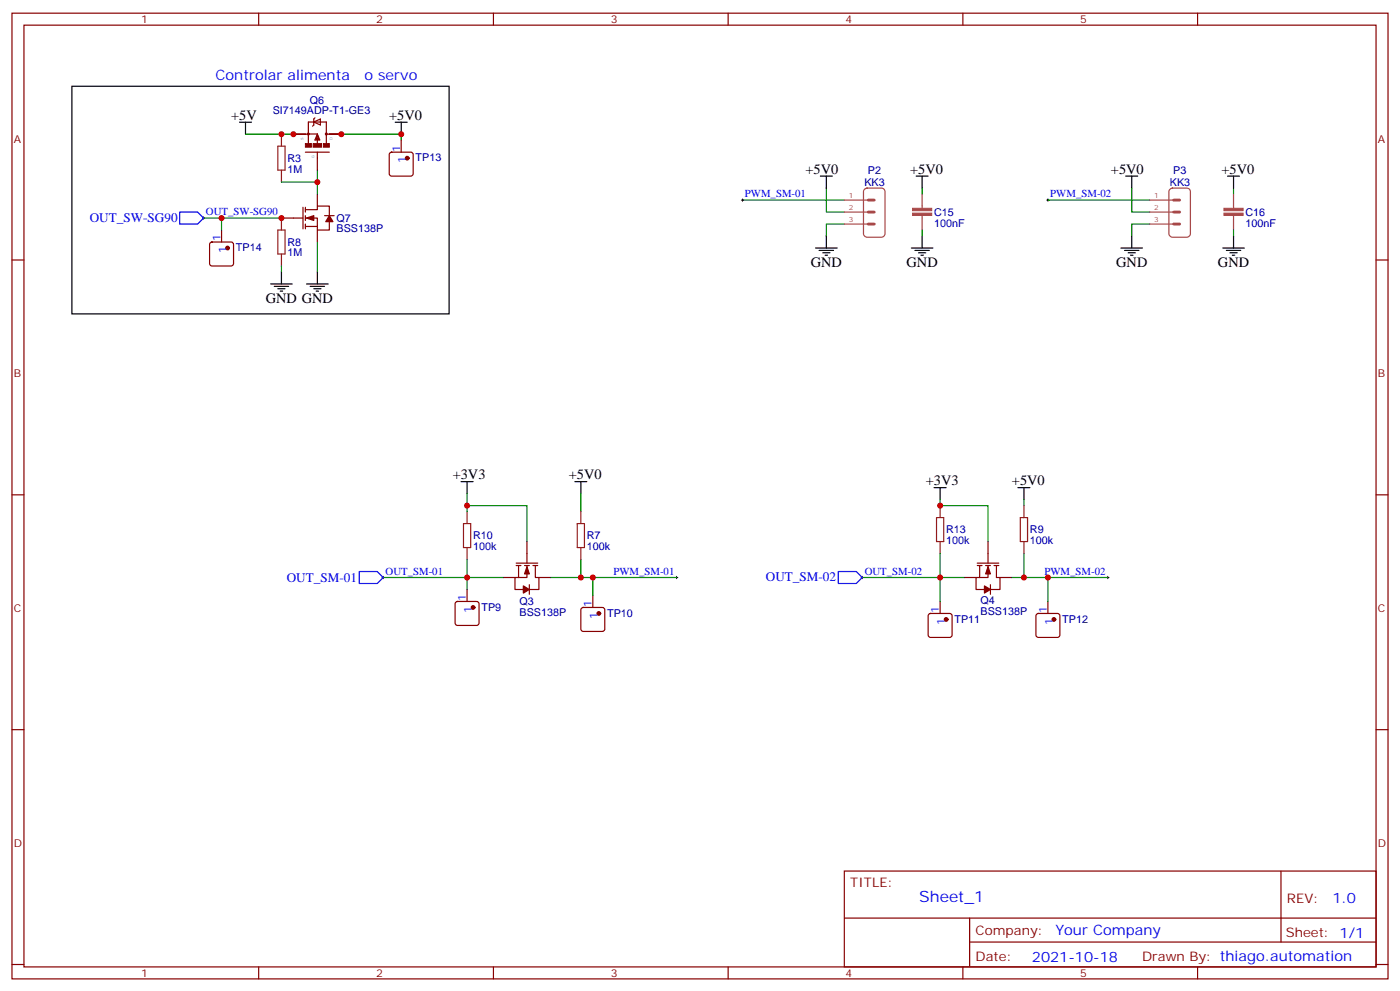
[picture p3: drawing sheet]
<svg xmlns="http://www.w3.org/2000/svg" width="412mm" height="292mm" viewBox="0 0 412 292" stroke-linecap="round" stroke-linejoin="round" font-family="sans-serif">
<g fill="none" stroke="#870000" stroke-width=".35">
<path d="M3.5 3.9h405.4v284.3h-405.4zM7.1 7.4h398.2v277.3h-398.2zM76.2 3.9v3.5M145.3 3.9v3.5M214.5 3.9v3.5M283.6 3.9v3.5M352.8 3.9v3.5M86.4 39.5h4.3M90.8 39.5h2.7M92.4 35.9l2-.9v1.8zM92.8 34.7l-.4 .3v1.8l-.3 .4M93.5 39.5l.7 1.7h-1.4z"/>
<path d="M96.1 39.5h4.4M90 44.8h7M93.5 41v1.3M93.5 44.8v5.3M93.5 57.1v3.6M96.1 42.2v-6.3h-5.3v6.4M114.9 45l.5-.2h5.6l.5 .2 .2 .5v5.7l-.2 .5-.5 .2h-5.6l-.5-.3-.2-.4v-5.7zM118.2 41.3v3.5M3.5 76.6h3.6M62 71.5l.4-.2h5.7l.5 .2 .2 .5v5.6l-.2 .5-.5 .2h-5.7l-.5-.2-.2-.5v-5.6zM65.3 67.7v3.6M82.9 64.2h6.4"/>
<path d="M89.3 61v6.4M90 61.7h3.5v-1h3.5v2.8M90 64.2h3.5v3.5h3.5v-2.4M90 66.7h3.5M90 61v1.4M90 63.5v1.4M90 66v1.4M93.5 67.7v3.6M95.6 63.5h2.8M405.3 76.6h3.6M3.5 145.7h3.6M155.2 159.5v6.3"/>
<path d="M291 159.5v6.3M405.3 145.7h3.6M134.3 177.3l.5-.2h5.6l.5 .2 .2 .5v5.6l-.2 .5-.5 .2h-5.6l-.5-.2-.2-.5v-5.6zM137.6 173.6v3.5M148.2 170h3.5M152 165.8h6.4M152 166.5h1.5M152.8 166.5v3.5M154.5 166.5h1.4M155.2 166.5v3.5h-3.5v3.6h2.5M155.9 172.2v2.8M157 166.5h1.4"/>
<path d="M157.7 166.5v3.5h1v3.6h-2.8M158.7 170h3.6M171.3 179.1l.5-.2h5.6l.5 .2 .3 .5v5.6l-.3 .5-.5 .2h-5.6l-.5-.2-.2-.5v-5.6zM174.6 175.3v3.6M276.9 177.1v3.5M284 170h3.5M287.9 165.8h6.3M287.9 166.5h1.4M288.6 166.5v3.5M290.3 166.5h1.4M291 166.5v3.5h-3.5v3.6h2.5M291.7 172.2v2.8"/>
<path d="M292.8 166.5h1.4M293.5 166.5v3.5h1.1v3.6h-2.9M294.6 170h3.5M308.7 177.1v3.5M273.6 180.8l.5-.2h5.7l.5 .2 .2 .5v5.7l-.3 .5-.4 .2h-5.7l-.5-.3-.2-.4v-5.7zM305.4 180.8l.5-.2h5.6l.5 .2 .2 .5v5.7l-.2 .5-.5 .2h-5.6l-.5-.3-.2-.4v-5.7zM3.5 214.8h3.6M405.3 214.8h3.6M248.7 256.5h156.6v28.2h-156.6zM377.3 256.5v20.9M248.7 270.3h156.5M285.6 277.4h119.6"/>
<path d="M285.6 270.3v14.1M3.5 284h3.6M76.2 284.7v3.5M145.3 284.7v3.5M214.5 284.7v3.5M283.6 284.7v3.5M352.8 284.7v3.5M405.3 284h3.6"/>
</g>
<g fill="#a64a4a" stroke="#a64a4a" stroke-width=".29">
<path d="M268.8 62.7h5.7v.7h-5.7z"/>
<path d="M268.8 61.3h5.7v.7h-5.7z"/>
<path d="M360.5 62.7h5.7v.7h-5.7z"/>
<path d="M360.5 61.3h5.7v.7h-5.7z"/>
</g>
<g fill="none" stroke="#a64a4a" stroke-width=".35">
<path d="M248.7 58.9h7M254.6 55.8l.8-.4h4.2l.7 .2 .3 .5 .1 12.7-.2 .6-.6 .4h-4.5l-.6-.2-.4-.5v-12.7zM271.6 57.1v4.2M338.7 58.9h6.9M344.5 55.8l.9-.4h4.2l.6 .2 .4 .5 .1 12.7-.3 .6-.5 .4h-4.5l-.7-.2-.3-.5-.1-12.7zM363.4 57.1v4.2M248.7 66h7M248.7 62.4h7M271.6 63.4v.7M271.6 64.3v3.4M338.7 66h6.9M338.7 62.4h6.9"/>
<path d="M363.4 63.4v.7M363.4 64.3v3.4"/>
</g>
<g fill="none" stroke="#008700" stroke-width=".35">
<path d="M72.3 39.5h14.1M100.5 39.5h17.7v1.8M93.5 50.1v3.5h-10.6M93.5 53.6v3.5M218.7 58.9h30M243.4 55.4v7h5.3M271.6 55.4v1.7M308.7 58.9h30M333.4 55.4v7h5.3M363.4 55.4v1.7M60 64.2h22.9M65.3 64.2v3.5"/>
<path d="M82.9 78.3v1.8M93.5 71.3v8.8M248.7 66h-5.3v3.5M271.6 67.7v1.8M338.7 66h-5.3v3.5M363.4 67.7v1.8M137.6 148.9h17.6v10.6M137.6 145.3v5.3M171.1 145.3v5.3M276.9 147.1v1.8h14.1v10.6M301.6 147.1v1.8M112.9 170h24.7v3.6"/>
<path d="M137.6 164.7v5.3h10.6M171.1 164.7v5.3h-8.8M171.1 170h28.2M174.6 170v5.3M254 170h22.9v7.1M276.9 163v7h7.1M301.6 163v7h-3.5M301.6 170h24.7M308.7 170v7.1"/>
</g>
<g fill="none" stroke="#000" stroke-width=".35">
<path d="M21.2 25.4h111.1v67h-111.1zM70.6 36h3.5M72.3 36v3.5M116.4 36h3.5M118.2 36v3.5M241.7 51.9h3.5M243.4 51.9v3.5M269.9 51.9h3.5M271.6 51.9v3.5M331.6 51.9h3.5M333.4 51.9v3.5M361.6 51.9h3.5"/>
<path d="M363.4 51.9v3.5M240.2 73h6.4M241.3 73.7h4.2M242.4 74.4h2.1M243.1 75.1h.7M243.4 69.5v3.5M268.5 73h6.3M269.5 73.7h4.3M270.6 74.4h2.1M271.3 75.1h.7M271.6 69.5v3.5M330.2 73h6.3"/>
<path d="M331.3 73.7h4.2M332.3 74.4h2.1M333 75.1h.7M333.4 69.5v3.5M360.2 73h6.3M361.2 73.7h4.3M362.3 74.4h2.1M363 75.1h.7M363.4 69.5v3.5M79.7 83.6h6.4M80.8 84.3h4.2M81.8 85h2.2"/>
<path d="M82.5 85.7h.8M82.9 80.1v3.5M90.3 83.6h6.4M91.4 84.3h4.2M92.4 85h2.1M93.1 85.7h.7M93.5 80.1v3.5M135.8 141.8h3.5M137.6 141.8v3.5M169.3 141.8h3.6M171.1 141.8v3.5M275.2 143.6h3.5"/>
<path d="M276.9 143.6v3.5M299.9 143.6h3.5M301.6 143.6v3.5"/>
</g>
<g fill="none" stroke="#000" stroke-width=".29">
<path d="M218.4 58.9h.7M218.7 58.6v.7M308.3 58.9h.7M308.7 58.6v.7M59.6 64.2h.7M60 63.9v.7M112.5 170h.7M112.9 169.7v.7M199 170h.7M199.3 169.7v.7M253.6 170h.8M254 169.7v.7"/>
<path d="M326 170h.7M326.3 169.7v.7"/>
</g>
<g fill="#870000" stroke="#870000" stroke-width=".35">
<path d="M155.2 166.9l.7 2.1h-1.4z"/>
<path d="M154.2 172.5l1.7 1.1-1.7 1z"/>
<path d="M291 166.9l.7 2.1h-1.4z"/>
<path d="M290 172.5l1.7 1.1-1.7 1z"/>
<path d="M90.3 64.2l2.1-.7v1.4z"/>
<path d="M97 63.5l1.1 1.8h-2.1z"/>
<circle cx="139.3" cy="178.9" r=".53"/>
<circle cx="176.4" cy="180.6" r=".53"/>
<circle cx="278.7" cy="182.4" r=".53"/>
<circle cx="310.4" cy="182.4" r=".53"/>
<circle cx="119.9" cy="46.6" r=".53"/>
<circle cx="67" cy="73" r=".53"/>
</g>
<g fill="none" stroke="#8c2424" stroke-width=".35">
<path d="M82.9 39.5v3.5M81.8 43h2.2v7.1h-2.2zM82.9 50.1v3.5M81.8 67.7h2.2v7.1h-2.2zM82.9 64.2v3.5M82.9 74.8v3.5M136.5 154.2h2.1v7h-2.1zM137.6 150.6v3.6M170 154.2h2.2v7h-2.2zM171.1 150.6v3.6M275.9 152.4h2.1v7.1h-2.1zM276.9 148.9v3.5"/>
<path d="M276.9 159.5v3.5M300.6 152.4h2.1v7.1h-2.1zM301.6 148.9v3.5M301.6 159.5v3.5M137.6 161.2v3.5M171.1 161.2v3.5"/>
</g>
<g fill="#870000" stroke="#870000" stroke-width=".29">
<path d="M92.3 42.3h2.4v1h-2.4z"/>
<path d="M95.2 42.3h1.8v1h-1.8z"/>
<path d="M90 42.3h1.7v1h-1.7z"/>
</g>
<path d="M90.8 39.3l.2 .2-.2 .1-.1-.3M96.1 39.3l.2 .2-.2 .1-.1-.3" fill="none" stroke="#870000" stroke-width=".56"/>
<path d="M93.5 40.7v.3h.3l-.3-1.2-.4 1.2" fill="none" stroke="#870000" stroke-width=".42"/>
<path d="M255.8 58.9h1.7M345.7 58.9h1.8M255.8 62.4h1.7M255.8 66h1.7M345.7 62.4h1.8M345.7 66h1.8" fill="none" stroke="#a64a4a" stroke-width=".85"/>
<path d="M52.9 62.4h5.3l1.8 1.8-1.8 1.8h-5.3zM105.8 168.3h5.3l1.8 1.7-1.8 1.8h-5.3zM246.9 168.3h5.3l1.8 1.7-1.8 1.8h-5.3z" fill="none" stroke="#00f" stroke-width=".35"/>
<g fill="#c00">
<circle cx="82.9" cy="39.5" r=".88"/>
<circle cx="93.5" cy="53.6" r=".88"/>
<circle cx="82.9" cy="64.2" r=".88"/>
<circle cx="100.5" cy="39.5" r=".88"/>
<circle cx="86.4" cy="39.5" r=".88"/>
<circle cx="137.6" cy="148.9" r=".88"/>
<circle cx="137.6" cy="170" r=".88"/>
<circle cx="171.1" cy="170" r=".88"/>
<circle cx="301.6" cy="170" r=".88"/>
<circle cx="276.9" cy="148.9" r=".88"/>
<circle cx="276.9" cy="170" r=".88"/>
<circle cx="174.6" cy="170" r=".88"/>
<circle cx="308.7" cy="170" r=".88"/>
<circle cx="118.2" cy="39.5" r=".88"/>
<circle cx="65.3" cy="64.2" r=".88"/>
</g>
<text font-size="4.6" fill="#00f" x="270.8" y="265.5">Sheet_1</text>
<g font-size="4.2" fill="#00f">
<text x="63.5" y="23.6">Controlar alimenta</text>
<text x="107.3" y="23.6">o servo</text>
<text x="392.5" y="265.7">1.0</text>
<text x="310.9" y="275.3">Your Company</text>
<text x="304" y="283.1">2021-10-18</text>
</g>
<g font-size="4.2">
<text x="68.1" y="35.3">+5V</text>
<text x="114.7" y="35.3">+5V0</text>
<text x="237.3" y="51.2">+5V0</text>
<text x="268.1" y="51.2">+5V0</text>
<text x="327.3" y="51.2">+5V0</text>
<text x="359.8" y="51.2">+5V0</text>
<text x="238.9" y="78.7">GND</text>
<text x="267.1" y="78.7">GND</text>
<text x="328.8" y="78.7">GND</text>
<text x="358.8" y="78.7">GND</text>
<text x="78.3" y="89.3">GND GND</text>
<text x="133.3" y="141.1">+3V3</text>
<text x="167.6" y="141.1">+5V0</text>
<text x="272.7" y="142.9">+3V3</text>
<text x="298.1" y="142.9">+5V0</text>
</g>
<g font-size="3.9" fill="#00f">
<text x="26.4" y="65.5">OUT_SW-SG90</text>
<text x="84.5" y="171.2">OUT_SM-01</text>
<text x="225.6" y="171.2">OUT_SM-02</text>
</g>
<g font-size="3.9" fill="#800">
<text x="250.5" y="261.1">TITLE:</text>
<text x="379.1" y="265.7">REV:</text>
<text x="287.4" y="275.3">Company:</text>
<text x="378.7" y="275.9">Sheet: 1/1</text>
<text x="287.4" y="282.9">Date:</text>
<text x="336.4" y="283">Drawn By: thiago.automation</text>
</g>
<g font-size="3.2" fill="#800">
<text x="41.6" y="6.9">1</text>
<text x="110.8" y="6.9">2</text>
<text x="179.9" y="6.9">3</text>
<text x="249.1" y="6.9">4</text>
<text x="318.2" y="6.9">5</text>
<text x="4.1" y="42">A</text>
<text x="405.9" y="42">A</text>
<text x="4.1" y="111.1">B</text>
<text x="405.9" y="111.1">B</text>
<text x="4.1" y="180.3">C</text>
<text x="405.9" y="180.3">C</text>
<text x="4.1" y="249.4">D</text>
<text x="405.9" y="249.4">D</text>
<text x="41.6" y="287.7">1</text>
<text x="110.8" y="287.7">2</text>
<text x="179.9" y="287.7">3</text>
<text x="249.1" y="287.7">4</text>
<text x="318.2" y="287.7">5</text>
</g>
<g font-size="3.2" fill="#000080">
<text x="80.3" y="33.6">SI7149ADP-T1-GE3</text>
<text x="91.3" y="30.5">Q6</text>
<text x="84.7" y="47.6">R3</text>
<text x="122.4" y="47.5">TP13</text>
<text x="84.7" y="50.8">1M</text>
<text x="255.7" y="51.3">P2</text>
<text x="345.6" y="51.2">P3</text>
<text x="254.6" y="54.8">KK3</text>
<text x="344.6" y="54.8">KK3</text>
<text x="99.1" y="65.4">Q7</text>
<text x="275.2" y="63.6">C15</text>
<text x="366.9" y="63.6">C16</text>
<text x="99.1" y="68.3">BSS138P</text>
<text x="275.2" y="66.7">100nF</text>
<text x="366.9" y="66.7">100nF</text>
<text x="69.5" y="73.9">TP14</text>
<text x="84.7" y="75.5">1M</text>
<text x="84.7" y="72.3">R8</text>
<text x="139.3" y="161.9">100k</text>
<text x="139.3" y="158.7">R10</text>
<text x="172.9" y="161.9">100k</text>
<text x="172.9" y="158.7">R7</text>
<text x="278.7" y="160.2">100k</text>
<text x="278.7" y="157">R13</text>
<text x="303.4" y="160.2">100k</text>
<text x="303.4" y="157">R9</text>
<text x="141.8" y="179.8">TP9</text>
<text x="153" y="178">Q3</text>
<text x="288.8" y="178">Q4</text>
<text x="153" y="181.2">BSS138P</text>
<text x="178.9" y="181.5">TP10</text>
<text x="281.2" y="183.3">TP11</text>
<text x="288.8" y="181.1">BSS138P</text>
<text x="312.9" y="183.3">TP12</text>
</g>
<g font-size="3.2" fill="#00f">
<text x="117.8" y="44.6" transform="rotate(-90 117.8 44.6)">1</text>
<text x="119.6" y="48.1" transform="rotate(-90 119.6 48.1)">1</text>
<text x="219.4" y="58">PWM_SM-01</text>
<text x="309.4" y="58">PWM_SM-02</text>
<text x="60.7" y="63.3">OUT_SW-SG90</text>
<text x="64.9" y="71.1" transform="rotate(-90 64.9 71.1)">1</text>
<text x="66.7" y="74.6" transform="rotate(-90 66.7 74.6)">1</text>
<text x="113.6" y="169.2">OUT_SM-01</text>
<text x="180.7" y="169.2">PWM_SM-01</text>
<text x="254.7" y="169.2">OUT_SM-02</text>
<text x="307.7" y="169.2">PWM_SM-02</text>
<text x="137.2" y="176.9" transform="rotate(-90 137.2 176.9)">1</text>
<text x="174.3" y="178.7" transform="rotate(-90 174.3 178.7)">1</text>
<text x="139" y="180.4" transform="rotate(-90 139 180.4)">1</text>
<text x="176" y="182.2" transform="rotate(-90 176 182.2)">1</text>
<text x="276.6" y="180.4" transform="rotate(-90 276.6 180.4)">1</text>
<text x="278.3" y="183.9" transform="rotate(-90 278.3 183.9)">1</text>
<text x="308.3" y="180.4" transform="rotate(-90 308.3 180.4)">1</text>
<text x="310.1" y="183.9" transform="rotate(-90 310.1 183.9)">1</text>
</g>
<g font-size="2.1" fill="#a54b4b">
<text x="250" y="58.2">1</text>
<text x="340" y="58.2">1</text>
<text x="250" y="65.3">3</text>
<text x="250" y="61.7">2</text>
<text x="340" y="65.3">3</text>
<text x="340" y="61.7">2</text>
</g>
<g font-size="1.1" fill="#4ba54b">
<text x="89.4" y="41.2" transform="rotate(-90 89.4 41.2)">S</text>
<text x="97.9" y="41.2" transform="rotate(-90 97.9 41.2)">D</text>
<text x="92.6" y="46.5" transform="rotate(-90 92.6 46.5)">G</text>
</g>
</svg>
